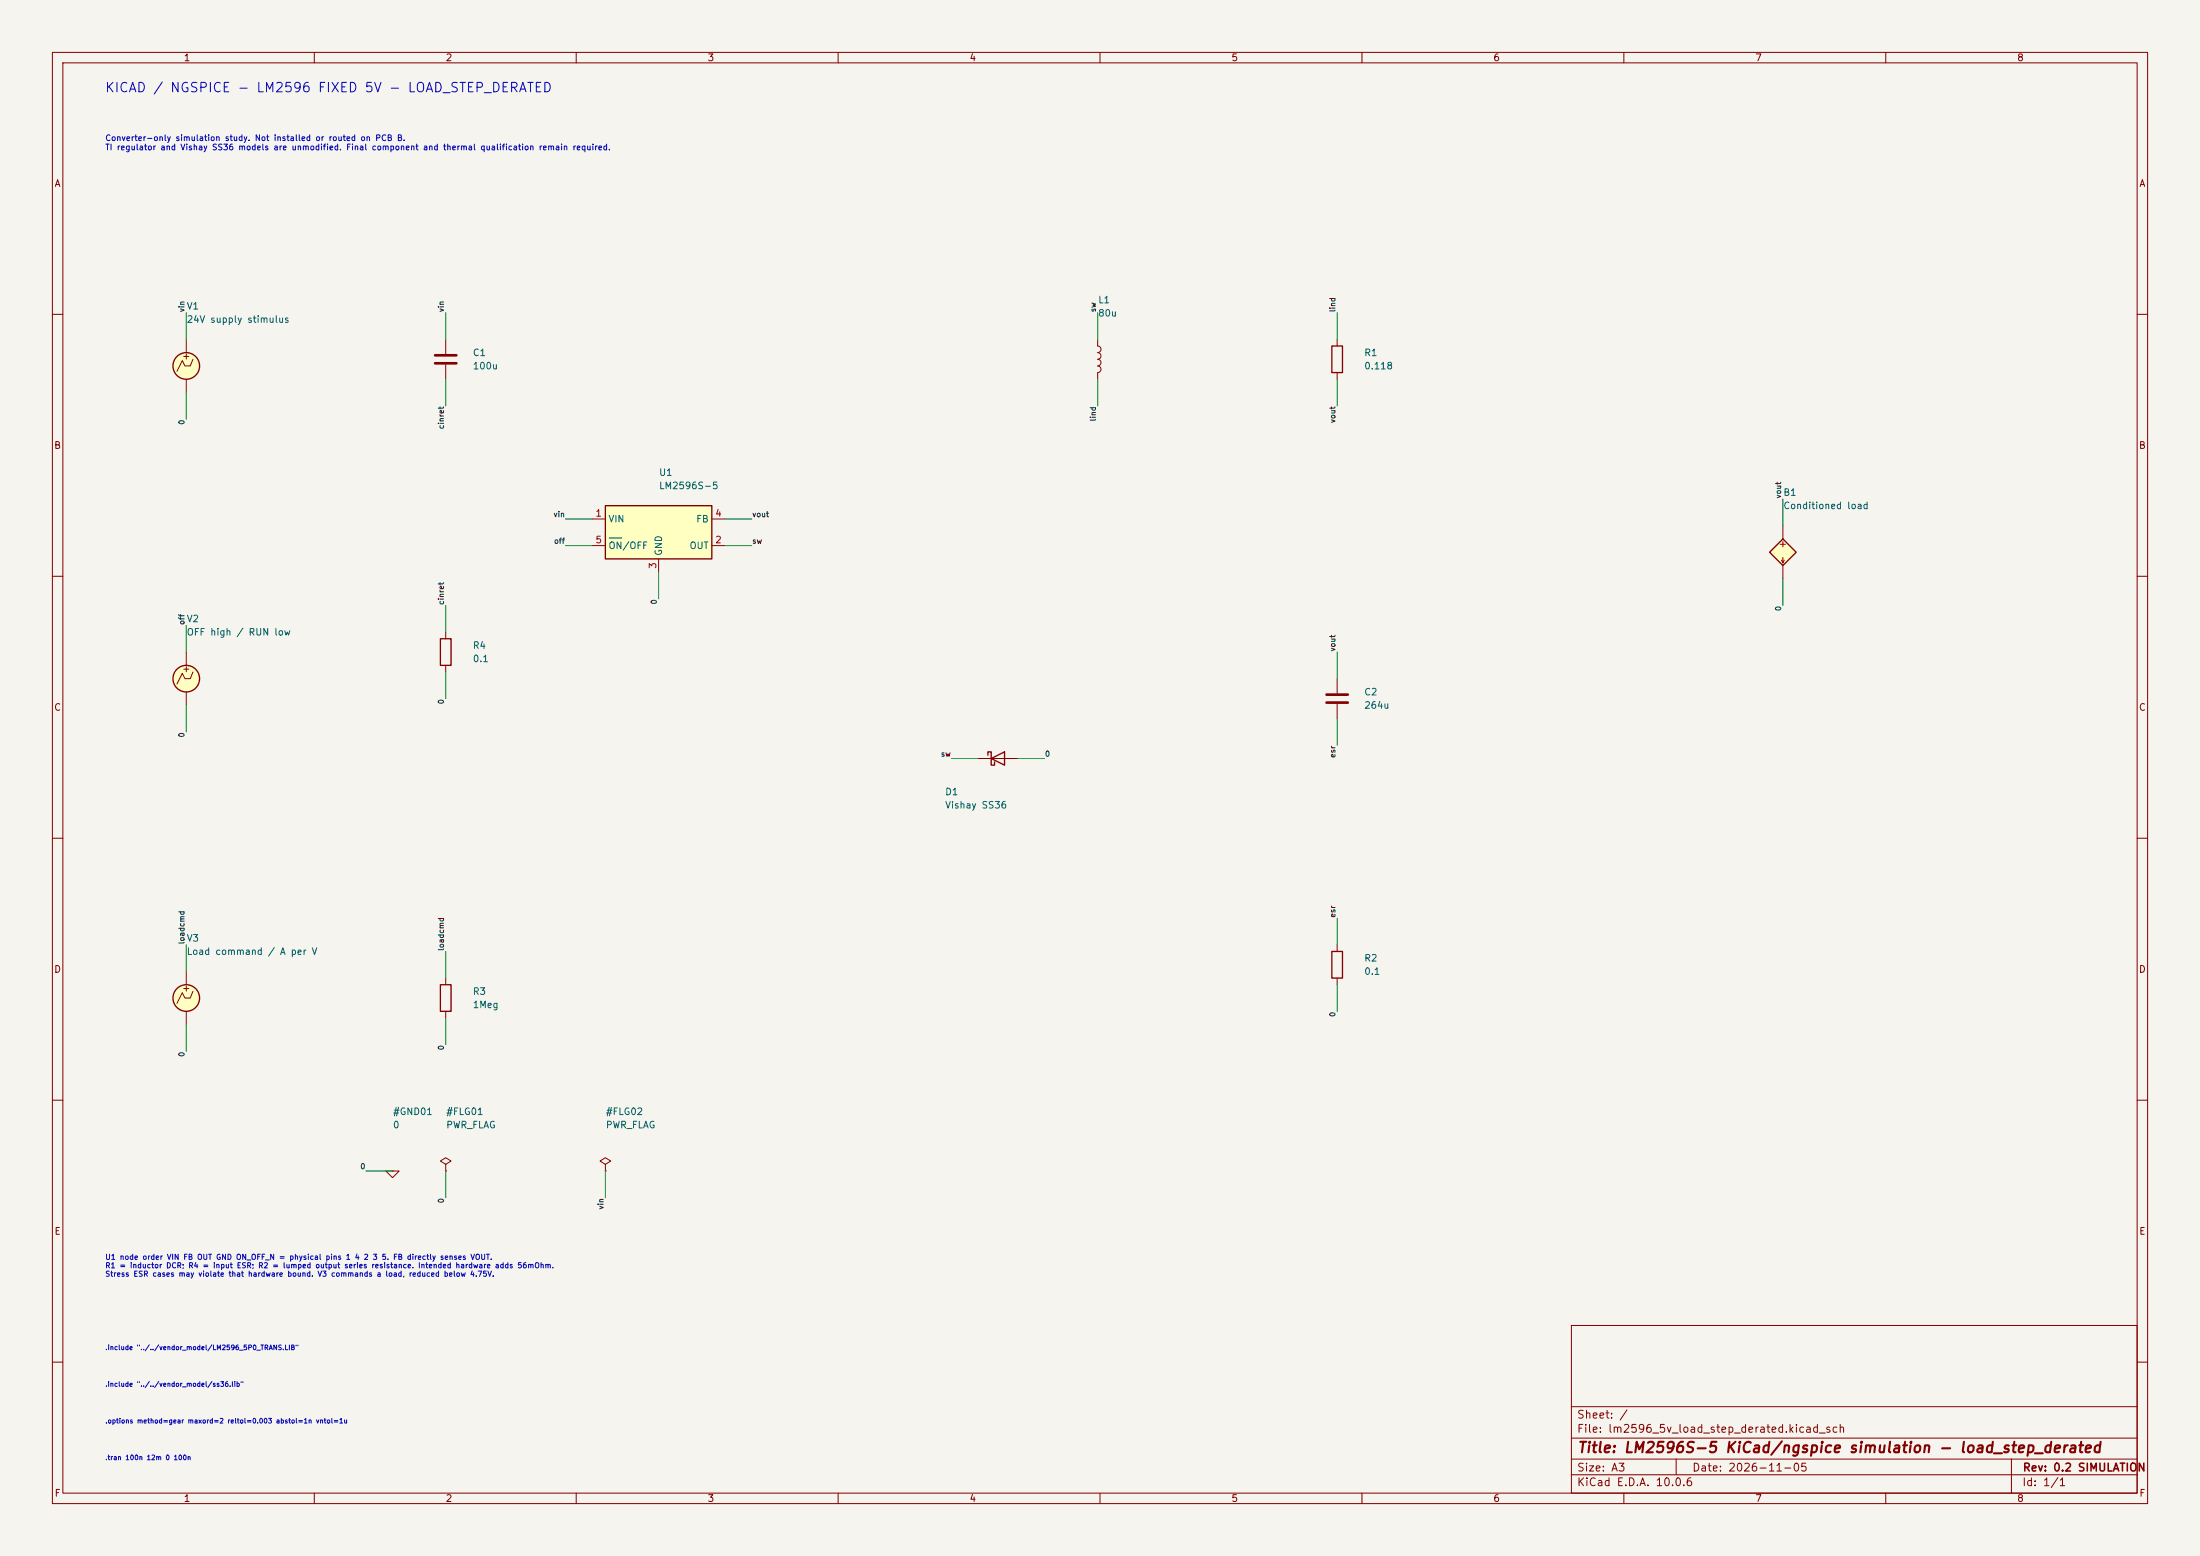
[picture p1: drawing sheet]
(kicad_sch (version 20250114) (generator "eeschema") (paper "A3") (title_block (title "LM2596S-5 KiCad/ngspice simulation - load_step_derated") (date "2026-11-05") (rev "0.2 SIMULATION"))
(lib_symbols
(symbol "Regulator_Switching:LM2596S-5" (exclude_from_sim no) (in_bom yes) (on_board yes) (in_pos_files yes) (duplicate_pin_numbers_are_jumpers no) (symbol "LM2596S-5_0_1" (rectangle (start -10.16 5.08) (end 10.16 -5.08) (stroke (width 0.254) (type default)) (fill (type background)))) (symbol "LM2596S-5_1_1" (pin power_in line (at -12.7 2.54 0) (length 2.54) (name "VIN" (effects (font (size 1.27 1.27)))) (number "1" (effects (font (size 1.27 1.27))))) (pin output line (at 12.7 -2.54 180) (length 2.54) (name "OUT" (effects (font (size 1.27 1.27)))) (number "2" (effects (font (size 1.27 1.27))))) (pin power_in line (at 0 -7.62 90) (length 2.54) (name "GND" (effects (font (size 1.27 1.27)))) (number "3" (effects (font (size 1.27 1.27))))) (pin input line (at 12.7 2.54 180) (length 2.54) (name "FB" (effects (font (size 1.27 1.27)))) (number "4" (effects (font (size 1.27 1.27))))) (pin input line (at -12.7 -2.54 0) (length 2.54) (name "~{ON}/OFF" (effects (font (size 1.27 1.27)))) (number "5" (effects (font (size 1.27 1.27)))))) (embedded_fonts no) (property "Reference" "U" (at -10.16 6.35 0) (show_name no) (do_not_autoplace no) (effects (font (size 1.27 1.27)) (justify left))) (property "Value" "LM2596S-5" (at 0 6.35 0) (show_name no) (do_not_autoplace no) (effects (font (size 1.27 1.27)) (justify left))) (property "Footprint" "Package_TO_SOT_SMD:TO-263-5_TabPin3" (at 1.27 -6.35 0) (show_name no) (do_not_autoplace no) (hide yes) (effects (font (size 1.27 1.27) (italic yes)) (justify left))) (property "Datasheet" "http://www.ti.com/lit/ds/symlink/lm2596.pdf" (at 0 0 0) (show_name no) (do_not_autoplace no) (hide yes) (effects (font (size 1.27 1.27)))) (property "Description" "5V 3A Step-Down Voltage Regulator, TO-263" (at 0 0 0) (show_name no) (do_not_autoplace no) (hide yes) (effects (font (size 1.27 1.27)))) (property "ki_keywords" "Step-Down Voltage Regulator 5V 3A" (at 0 0 0) (show_name no) (do_not_autoplace no) (hide yes) (effects (font (size 1.27 1.27)))) (property "ki_fp_filters" "TO?263*" (at 0 0 0) (show_name no) (do_not_autoplace no) (hide yes) (effects (font (size 1.27 1.27)))))
(symbol "Simulation_SPICE:VPWL" (pin_numbers (hide yes)) (pin_names (offset 0.0254)) (exclude_from_sim no) (in_bom yes) (on_board yes) (in_pos_files yes) (duplicate_pin_numbers_are_jumpers no) (property "Reference" "V" (at 2.54 2.54 0) (show_name no) (do_not_autoplace no) (effects (font (size 1.27 1.27)) (justify left))) (property "Value" "VPWL" (at 2.54 0 0) (show_name no) (do_not_autoplace no) (effects (font (size 1.27 1.27)) (justify left))) (property "Footprint" "" (at 0 0 0) (show_name no) (do_not_autoplace no) (hide yes) (effects (font (size 1.27 1.27)))) (property "Datasheet" "https://ngspice.sourceforge.io/docs/ngspice-html-manual/manual.xhtml#sec_Independent_Sources_for" (at 0 0 0) (show_name no) (do_not_autoplace no) (hide yes) (effects (font (size 1.27 1.27)))) (property "Description" "Voltage source, piece-wise linear" (at 0 0 0) (show_name no) (do_not_autoplace no) (hide yes) (effects (font (size 1.27 1.27)))) (property "Sim.Pins" "1=+ 2=-" (at 0 0 0) (show_name no) (do_not_autoplace no) (hide yes) (effects (font (size 1.27 1.27)))) (property "Sim.Device" "V" (at 0 0 0) (show_name no) (do_not_autoplace no) (hide yes) (effects (font (size 1.27 1.27)) (justify left))) (property "Sim.Params" "pwl=\"0 -1 50n -1 51n 0 97n 1 171n -1 200n -1\"" (at 2.54 -2.54 0) (show_name no) (do_not_autoplace no) (effects (font (size 1.27 1.27)) (justify left))) (property "Sim.Type" "PWL" (at 0 0 0) (show_name no) (do_not_autoplace no) (hide yes) (effects (font (size 1.27 1.27)))) (property "ki_keywords" "simulation" (at 0 0 0) (show_name no) (do_not_autoplace no) (hide yes) (effects (font (size 1.27 1.27)))) (symbol "VPWL_0_0" (polyline (pts (xy -1.778 -1.016) (xy -0.762 1.016) (xy -0.254 0) (xy 0.762 0) (xy 1.27 1.27)) (stroke (width 0) (type default)) (fill (type none))) (text "+" (at 0 1.905 0) (effects (font (size 1.27 1.27))))) (symbol "VPWL_0_1" (circle (center 0 0) (radius 2.54) (stroke (width 0.254) (type default)) (fill (type background)))) (symbol "VPWL_1_1" (pin passive line (at 0 5.08 270) (length 2.54) (name "" (effects (font (size 1.27 1.27)))) (number "1" (effects (font (size 1.27 1.27))))) (pin passive line (at 0 -5.08 90) (length 2.54) (name "" (effects (font (size 1.27 1.27)))) (number "2" (effects (font (size 1.27 1.27)))))) (embedded_fonts no))
(symbol "Simulation_SPICE:0" (power global) (pin_numbers (hide yes)) (pin_names (offset 0) (hide yes)) (exclude_from_sim no) (in_bom yes) (on_board yes) (in_pos_files yes) (duplicate_pin_numbers_are_jumpers no) (property "Reference" "#GND" (at 0 -5.08 0) (show_name no) (do_not_autoplace no) (hide yes) (effects (font (size 1.27 1.27)))) (property "Value" "0" (at 0 -2.54 0) (show_name no) (do_not_autoplace no) (effects (font (size 1.27 1.27)))) (property "Footprint" "" (at 0 0 0) (show_name no) (do_not_autoplace no) (hide yes) (effects (font (size 1.27 1.27)))) (property "Datasheet" "https://ngspice.sourceforge.io/docs/ngspice-html-manual/manual.xhtml#subsec_Circuit_elements__device" (at 0 -10.16 0) (show_name no) (do_not_autoplace no) (hide yes) (effects (font (size 1.27 1.27)))) (property "Description" "0V reference potential for simulation" (at 0 -7.62 0) (show_name no) (do_not_autoplace no) (hide yes) (effects (font (size 1.27 1.27)))) (property "ki_keywords" "simulation" (at 0 0 0) (show_name no) (do_not_autoplace no) (hide yes) (effects (font (size 1.27 1.27)))) (symbol "0_0_1" (polyline (pts (xy -1.27 0) (xy 0 -1.27) (xy 1.27 0) (xy -1.27 0)) (stroke (width 0) (type default)) (fill (type none)))) (symbol "0_1_1" (pin power_in line (at 0 0 0) (length 0) (name "" (effects (font (size 1.016 1.016)))) (number "1" (effects (font (size 1.016 1.016)))))) (embedded_fonts no))
(symbol "power:PWR_FLAG" (power global) (pin_numbers (hide yes)) (pin_names (offset 0) (hide yes)) (exclude_from_sim no) (in_bom yes) (on_board yes) (in_pos_files yes) (duplicate_pin_numbers_are_jumpers no) (property "Reference" "#FLG" (at 0 1.905 0) (show_name no) (do_not_autoplace no) (hide yes) (effects (font (size 1.27 1.27)))) (property "Value" "PWR_FLAG" (at 0 3.81 0) (show_name no) (do_not_autoplace no) (effects (font (size 1.27 1.27)))) (property "Footprint" "" (at 0 0 0) (show_name no) (do_not_autoplace no) (hide yes) (effects (font (size 1.27 1.27)))) (property "Datasheet" "" (at 0 0 0) (show_name no) (do_not_autoplace no) (hide yes) (effects (font (size 1.27 1.27)))) (property "Description" "Special symbol for telling ERC where power comes from" (at 0 0 0) (show_name no) (do_not_autoplace no) (hide yes) (effects (font (size 1.27 1.27)))) (property "ki_keywords" "flag power" (at 0 0 0) (show_name no) (do_not_autoplace no) (hide yes) (effects (font (size 1.27 1.27)))) (symbol "PWR_FLAG_0_0" (pin power_out line (at 0 0 90) (length 0) (name "" (effects (font (size 1.27 1.27)))) (number "1" (effects (font (size 1.27 1.27)))))) (symbol "PWR_FLAG_0_1" (polyline (pts (xy 0 0) (xy 0 1.27) (xy -1.016 1.905) (xy 0 2.54) (xy 1.016 1.905) (xy 0 1.27)) (stroke (width 0) (type default)) (fill (type none)))) (embedded_fonts no))
(symbol "Device:C" (pin_numbers (hide yes)) (pin_names (offset 0.254)) (exclude_from_sim no) (in_bom yes) (on_board yes) (in_pos_files yes) (duplicate_pin_numbers_are_jumpers no) (property "Reference" "C" (at 0.635 2.54 0) (show_name no) (do_not_autoplace no) (effects (font (size 1.27 1.27)) (justify left))) (property "Value" "C" (at 0.635 -2.54 0) (show_name no) (do_not_autoplace no) (effects (font (size 1.27 1.27)) (justify left))) (property "Footprint" "" (at 0.9652 -3.81 0) (show_name no) (do_not_autoplace no) (hide yes) (effects (font (size 1.27 1.27)))) (property "Datasheet" "" (at 0 0 0) (show_name no) (do_not_autoplace no) (hide yes) (effects (font (size 1.27 1.27)))) (property "Description" "Unpolarized capacitor" (at 0 0 0) (show_name no) (do_not_autoplace no) (hide yes) (effects (font (size 1.27 1.27)))) (property "ki_keywords" "cap capacitor" (at 0 0 0) (show_name no) (do_not_autoplace no) (hide yes) (effects (font (size 1.27 1.27)))) (property "ki_fp_filters" "C_*" (at 0 0 0) (show_name no) (do_not_autoplace no) (hide yes) (effects (font (size 1.27 1.27)))) (symbol "C_0_1" (polyline (pts (xy -2.032 0.762) (xy 2.032 0.762)) (stroke (width 0.508) (type default)) (fill (type none))) (polyline (pts (xy -2.032 -0.762) (xy 2.032 -0.762)) (stroke (width 0.508) (type default)) (fill (type none)))) (symbol "C_1_1" (pin passive line (at 0 3.81 270) (length 2.794) (name "" (effects (font (size 1.27 1.27)))) (number "1" (effects (font (size 1.27 1.27))))) (pin passive line (at 0 -3.81 90) (length 2.794) (name "" (effects (font (size 1.27 1.27)))) (number "2" (effects (font (size 1.27 1.27)))))) (embedded_fonts no))
(symbol "Device:R" (pin_numbers (hide yes)) (pin_names (offset 0)) (exclude_from_sim no) (in_bom yes) (on_board yes) (in_pos_files yes) (duplicate_pin_numbers_are_jumpers no) (property "Reference" "R" (at 2.032 0 90) (show_name no) (do_not_autoplace no) (effects (font (size 1.27 1.27)))) (property "Value" "R" (at 0 0 90) (show_name no) (do_not_autoplace no) (effects (font (size 1.27 1.27)))) (property "Footprint" "" (at -1.778 0 90) (show_name no) (do_not_autoplace no) (hide yes) (effects (font (size 1.27 1.27)))) (property "Datasheet" "" (at 0 0 0) (show_name no) (do_not_autoplace no) (hide yes) (effects (font (size 1.27 1.27)))) (property "Description" "Resistor" (at 0 0 0) (show_name no) (do_not_autoplace no) (hide yes) (effects (font (size 1.27 1.27)))) (property "ki_keywords" "R res resistor" (at 0 0 0) (show_name no) (do_not_autoplace no) (hide yes) (effects (font (size 1.27 1.27)))) (property "ki_fp_filters" "R_*" (at 0 0 0) (show_name no) (do_not_autoplace no) (hide yes) (effects (font (size 1.27 1.27)))) (symbol "R_0_1" (rectangle (start -1.016 -2.54) (end 1.016 2.54) (stroke (width 0.254) (type default)) (fill (type none)))) (symbol "R_1_1" (pin passive line (at 0 3.81 270) (length 1.27) (name "" (effects (font (size 1.27 1.27)))) (number "1" (effects (font (size 1.27 1.27))))) (pin passive line (at 0 -3.81 90) (length 1.27) (name "" (effects (font (size 1.27 1.27)))) (number "2" (effects (font (size 1.27 1.27)))))) (embedded_fonts no))
(symbol "Device:L" (pin_numbers (hide yes)) (pin_names (offset 1.016) (hide yes)) (exclude_from_sim no) (in_bom yes) (on_board yes) (in_pos_files yes) (duplicate_pin_numbers_are_jumpers no) (property "Reference" "L" (at -1.27 0 90) (show_name no) (do_not_autoplace no) (effects (font (size 1.27 1.27)))) (property "Value" "L" (at 1.905 0 90) (show_name no) (do_not_autoplace no) (effects (font (size 1.27 1.27)))) (property "Footprint" "" (at 0 0 0) (show_name no) (do_not_autoplace no) (hide yes) (effects (font (size 1.27 1.27)))) (property "Datasheet" "" (at 0 0 0) (show_name no) (do_not_autoplace no) (hide yes) (effects (font (size 1.27 1.27)))) (property "Description" "Inductor" (at 0 0 0) (show_name no) (do_not_autoplace no) (hide yes) (effects (font (size 1.27 1.27)))) (property "ki_keywords" "inductor choke coil reactor magnetic" (at 0 0 0) (show_name no) (do_not_autoplace no) (hide yes) (effects (font (size 1.27 1.27)))) (property "ki_fp_filters" "Choke_* *Coil* Inductor_* L_*" (at 0 0 0) (show_name no) (do_not_autoplace no) (hide yes) (effects (font (size 1.27 1.27)))) (symbol "L_0_1" (arc (start 0 2.54) (mid 0.6323 1.905) (end 0 1.27) (stroke (width 0) (type default)) (fill (type none))) (arc (start 0 1.27) (mid 0.6323 0.635) (end 0 0) (stroke (width 0) (type default)) (fill (type none))) (arc (start 0 0) (mid 0.6323 -0.635) (end 0 -1.27) (stroke (width 0) (type default)) (fill (type none))) (arc (start 0 -1.27) (mid 0.6323 -1.905) (end 0 -2.54) (stroke (width 0) (type default)) (fill (type none)))) (symbol "L_1_1" (pin passive line (at 0 3.81 270) (length 1.27) (name "1" (effects (font (size 1.27 1.27)))) (number "1" (effects (font (size 1.27 1.27))))) (pin passive line (at 0 -3.81 90) (length 1.27) (name "2" (effects (font (size 1.27 1.27)))) (number "2" (effects (font (size 1.27 1.27)))))) (embedded_fonts no))
(symbol "Device:D_Schottky" (pin_numbers (hide yes)) (pin_names (offset 1.016) (hide yes)) (exclude_from_sim no) (in_bom yes) (on_board yes) (in_pos_files yes) (duplicate_pin_numbers_are_jumpers no) (property "Reference" "D" (at 0 2.54 0) (show_name no) (do_not_autoplace no) (effects (font (size 1.27 1.27)))) (property "Value" "D_Schottky" (at 0 -2.54 0) (show_name no) (do_not_autoplace no) (effects (font (size 1.27 1.27)))) (property "Footprint" "" (at 0 0 0) (show_name no) (do_not_autoplace no) (hide yes) (effects (font (size 1.27 1.27)))) (property "Datasheet" "" (at 0 0 0) (show_name no) (do_not_autoplace no) (hide yes) (effects (font (size 1.27 1.27)))) (property "Description" "Schottky diode" (at 0 0 0) (show_name no) (do_not_autoplace no) (hide yes) (effects (font (size 1.27 1.27)))) (property "ki_keywords" "diode Schottky" (at 0 0 0) (show_name no) (do_not_autoplace no) (hide yes) (effects (font (size 1.27 1.27)))) (property "ki_fp_filters" "TO-???* *_Diode_* *SingleDiode* D_*" (at 0 0 0) (show_name no) (do_not_autoplace no) (hide yes) (effects (font (size 1.27 1.27)))) (symbol "D_Schottky_0_1" (polyline (pts (xy -1.905 0.635) (xy -1.905 1.27) (xy -1.27 1.27) (xy -1.27 -1.27) (xy -0.635 -1.27) (xy -0.635 -0.635)) (stroke (width 0.254) (type default)) (fill (type none))) (polyline (pts (xy 1.27 1.27) (xy 1.27 -1.27) (xy -1.27 0) (xy 1.27 1.27)) (stroke (width 0.254) (type default)) (fill (type none))) (polyline (pts (xy 1.27 0) (xy -1.27 0)) (stroke (width 0) (type default)) (fill (type none)))) (symbol "D_Schottky_1_1" (pin passive line (at -3.81 0 0) (length 2.54) (name "K" (effects (font (size 1.27 1.27)))) (number "1" (effects (font (size 1.27 1.27))))) (pin passive line (at 3.81 0 180) (length 2.54) (name "A" (effects (font (size 1.27 1.27)))) (number "2" (effects (font (size 1.27 1.27)))))) (embedded_fonts no))
(symbol "Simulation_SPICE:BSOURCE" (pin_numbers (hide yes)) (pin_names (offset 1.016) (hide yes)) (exclude_from_sim no) (in_bom yes) (on_board yes) (in_pos_files yes) (duplicate_pin_numbers_are_jumpers no) (property "Reference" "B" (at 2.54 2.54 0) (show_name no) (do_not_autoplace no) (effects (font (size 1.27 1.27)) (justify left))) (property "Value" "BSOURCE" (at 2.54 0 0) (show_name no) (do_not_autoplace no) (effects (font (size 1.27 1.27)) (justify left))) (property "Footprint" "" (at 0 0 0) (show_name no) (do_not_autoplace no) (hide yes) (effects (font (size 1.27 1.27)))) (property "Datasheet" "https://ngspice.sourceforge.io/docs/ngspice-html-manual/manual.xhtml#sec_Non_linear_Dependent_Sources" (at 0 -16.51 0) (show_name no) (do_not_autoplace no) (hide yes) (effects (font (size 1.27 1.27)))) (property "Description" "Arbitrary behavioral voltage or current source for simulation only" (at 0 0 0) (show_name no) (do_not_autoplace no) (hide yes) (effects (font (size 1.27 1.27)))) (property "Sim.Device" "SPICE" (at 0 0 0) (show_name no) (do_not_autoplace no) (hide yes) (effects (font (size 1.27 1.27)))) (property "Sim.Params" "type=\"B\" model=\"v=1\"" (at 2.54 -2.54 0) (show_name no) (do_not_autoplace no) (effects (font (size 1.27 1.27)) (justify left))) (property "ki_keywords" "simulation dependent" (at 0 0 0) (show_name no) (do_not_autoplace no) (hide yes) (effects (font (size 1.27 1.27)))) (symbol "BSOURCE_0_1" (polyline (pts (xy 0 2.54) (xy -2.54 0) (xy 0 -2.54) (xy 2.54 0) (xy 0 2.54)) (stroke (width 0.254) (type default)) (fill (type background))) (polyline (pts (xy 0 -1.016) (xy 0 -2.032)) (stroke (width 0) (type default)) (fill (type none))) (polyline (pts (xy 0.254 -1.524) (xy 0 -2.032) (xy -0.254 -1.524)) (stroke (width 0) (type default)) (fill (type none)))) (symbol "BSOURCE_1_1" (polyline (pts (xy -0.508 1.524) (xy 0.508 1.524)) (stroke (width 0) (type default)) (fill (type none))) (polyline (pts (xy 0 1.016) (xy 0 2.032)) (stroke (width 0) (type default)) (fill (type none))) (pin passive line (at 0 5.08 270) (length 2.54) (name "N+" (effects (font (size 1.27 1.27)))) (number "1" (effects (font (size 1.27 1.27))))) (pin passive line (at 0 -5.08 90) (length 2.54) (name "N-" (effects (font (size 1.27 1.27)))) (number "2" (effects (font (size 1.27 1.27)))))) (embedded_fonts no)))
(text "KICAD / NGSPICE - LM2596 FIXED 5V - LOAD_STEP_DERATED" (at 20 18 0) (effects (font (size 1.8 1.8)) (justify left bottom)))
(text "Converter-only simulation study. Not installed or routed on PCB B.\nTI regulator and Vishay SS36 models are unmodified. Final component and thermal qualification remain required." (at 20 29 0) (effects (font (size 1.1 1.1)) (justify left bottom)))
(wire (pts (xy 113.03 99.06) (xy 107.95 99.06)) (stroke (width 0) (type default)))
(label "vin" (at 107.95 99.06 0) (effects (font (size 1.016 1.016)) (justify right bottom)))
(wire (pts (xy 138.43 104.14) (xy 143.51 104.14)) (stroke (width 0) (type default)))
(label "sw" (at 143.51 104.14 0) (effects (font (size 1.016 1.016)) (justify left bottom)))
(wire (pts (xy 125.73 109.22) (xy 125.73 114.3)) (stroke (width 0) (type default)))
(label "0" (at 125.73 114.3 90) (effects (font (size 1.016 1.016)) (justify right bottom)))
(wire (pts (xy 138.43 99.06) (xy 143.51 99.06)) (stroke (width 0) (type default)))
(label "vout" (at 143.51 99.06 0) (effects (font (size 1.016 1.016)) (justify left bottom)))
(wire (pts (xy 113.03 104.14) (xy 107.95 104.14)) (stroke (width 0) (type default)))
(label "off" (at 107.95 104.14 0) (effects (font (size 1.016 1.016)) (justify right bottom)))
(symbol (lib_id "Regulator_Switching:LM2596S-5") (at 125.73 101.6 0) (unit 1) (in_bom yes) (on_board yes) (dnp no) (property "Reference" "U1" (at 125.73 90.17 0) (effects (font (size 1.27 1.27)) (justify left))) (property "Value" "LM2596S-5" (at 125.73 92.71000000000001 0) (effects (font (size 1.27 1.27)) (justify left))) (property "Footprint" "" (at 125.73 101.6 0) (effects (font (size 1.27 1.27)) hide)) (property "Datasheet" "http://www.ti.com/lit/ds/symlink/lm2596.pdf" (at 125.73 101.6 0) (effects (font (size 1.27 1.27)) hide)) (property "Design_Status" "provisional" (at 125.73 101.6 0) (effects (font (size 1.27 1.27)) hide)) (pin "1") (pin "2") (pin "3") (pin "4") (pin "5") (property "Sim.Device" "SPICE" (at 0 0 0) (effects (font (size 1.27 1.27)) (hide yes))) (property "Sim.Pins" "1=1 2=3 3=4 4=2 5=5" (at 0 0 0) (effects (font (size 1.27 1.27)) (hide yes))) (property "Sim.Params" "type=\"X\" model=\"LM2596_5P0_TRANS\"" (at 0 0 0) (effects (font (size 1.27 1.27)) (hide yes))))
(wire (pts (xy 35.56 64.77) (xy 35.56 59.69)) (stroke (width 0) (type default)))
(label "vin" (at 35.56 59.69 90) (effects (font (size 1.016 1.016)) (justify left bottom)))
(wire (pts (xy 35.56 74.93) (xy 35.56 80.01)) (stroke (width 0) (type default)))
(label "0" (at 35.56 80.01 90) (effects (font (size 1.016 1.016)) (justify right bottom)))
(symbol (lib_id "Simulation_SPICE:VPWL") (at 35.56 69.85 0) (unit 1) (in_bom yes) (on_board yes) (dnp no) (property "Reference" "V1" (at 35.56 58.419999999999995 0) (effects (font (size 1.27 1.27)) (justify left))) (property "Value" "24V supply stimulus" (at 35.56 60.959999999999994 0) (effects (font (size 1.27 1.27)) (justify left))) (property "Footprint" "" (at 35.56 69.85 0) (effects (font (size 1.27 1.27)) hide)) (property "Datasheet" "https://ngspice.sourceforge.io/docs/ngspice-html-manual/manual.xhtml#sec_Independent_Sources_for" (at 35.56 69.85 0) (effects (font (size 1.27 1.27)) hide)) (property "Design_Status" "provisional" (at 35.56 69.85 0) (effects (font (size 1.27 1.27)) hide)) (pin "1") (pin "2") (property "Sim.Device" "V" (at 0 0 0) (effects (font (size 1.27 1.27)) (hide yes))) (property "Sim.Type" "PWL" (at 0 0 0) (effects (font (size 1.27 1.27)) (hide yes))) (property "Sim.Params" "pwl=\"0 0 100u 24\"" (at 0 0 0) (effects (font (size 1.27 1.27)) (hide yes))) (property "Sim.Pins" "1=+ 2=-" (at 0 0 0) (effects (font (size 1.27 1.27)) (hide yes))))
(wire (pts (xy 35.56 124.46) (xy 35.56 119.38)) (stroke (width 0) (type default)))
(label "off" (at 35.56 119.38 90) (effects (font (size 1.016 1.016)) (justify left bottom)))
(wire (pts (xy 35.56 134.62) (xy 35.56 139.7)) (stroke (width 0) (type default)))
(label "0" (at 35.56 139.7 90) (effects (font (size 1.016 1.016)) (justify right bottom)))
(symbol (lib_id "Simulation_SPICE:VPWL") (at 35.56 129.54 0) (unit 1) (in_bom yes) (on_board yes) (dnp no) (property "Reference" "V2" (at 35.56 118.11 0) (effects (font (size 1.27 1.27)) (justify left))) (property "Value" "OFF high / RUN low" (at 35.56 120.65 0) (effects (font (size 1.27 1.27)) (justify left))) (property "Footprint" "" (at 35.56 129.54 0) (effects (font (size 1.27 1.27)) hide)) (property "Datasheet" "https://ngspice.sourceforge.io/docs/ngspice-html-manual/manual.xhtml#sec_Independent_Sources_for" (at 35.56 129.54 0) (effects (font (size 1.27 1.27)) hide)) (property "Design_Status" "provisional" (at 35.56 129.54 0) (effects (font (size 1.27 1.27)) hide)) (pin "1") (pin "2") (property "Sim.Device" "V" (at 0 0 0) (effects (font (size 1.27 1.27)) (hide yes))) (property "Sim.Type" "PWL" (at 0 0 0) (effects (font (size 1.27 1.27)) (hide yes))) (property "Sim.Params" "pwl=\"0 0\"" (at 0 0 0) (effects (font (size 1.27 1.27)) (hide yes))) (property "Sim.Pins" "1=+ 2=-" (at 0 0 0) (effects (font (size 1.27 1.27)) (hide yes))))
(wire (pts (xy 35.56 185.42) (xy 35.56 180.34)) (stroke (width 0) (type default)))
(label "loadcmd" (at 35.56 180.34 90) (effects (font (size 1.016 1.016)) (justify left bottom)))
(wire (pts (xy 35.56 195.58) (xy 35.56 200.66)) (stroke (width 0) (type default)))
(label "0" (at 35.56 200.66 90) (effects (font (size 1.016 1.016)) (justify right bottom)))
(symbol (lib_id "Simulation_SPICE:VPWL") (at 35.56 190.5 0) (unit 1) (in_bom yes) (on_board yes) (dnp no) (property "Reference" "V3" (at 35.56 179.07 0) (effects (font (size 1.27 1.27)) (justify left))) (property "Value" "Load command / A per V" (at 35.56 181.60999999999999 0) (effects (font (size 1.27 1.27)) (justify left))) (property "Footprint" "" (at 35.56 190.5 0) (effects (font (size 1.27 1.27)) hide)) (property "Datasheet" "https://ngspice.sourceforge.io/docs/ngspice-html-manual/manual.xhtml#sec_Independent_Sources_for" (at 35.56 190.5 0) (effects (font (size 1.27 1.27)) hide)) (property "Design_Status" "provisional" (at 35.56 190.5 0) (effects (font (size 1.27 1.27)) hide)) (pin "1") (pin "2") (property "Sim.Device" "V" (at 0 0 0) (effects (font (size 1.27 1.27)) (hide yes))) (property "Sim.Type" "PWL" (at 0 0 0) (effects (font (size 1.27 1.27)) (hide yes))) (property "Sim.Params" "pwl=\"0 0.1 5m 0.1 5.01m 0.8 9m 0.8 9.01m 0.1\"" (at 0 0 0) (effects (font (size 1.27 1.27)) (hide yes))) (property "Sim.Pins" "1=+ 2=-" (at 0 0 0) (effects (font (size 1.27 1.27)) (hide yes))))
(wire (pts (xy 74.93 223.52) (xy 69.85 223.52)) (stroke (width 0) (type default)))
(label "0" (at 69.85 223.52 0) (effects (font (size 1.016 1.016)) (justify right bottom)))
(symbol (lib_id "Simulation_SPICE:0") (at 74.93 223.52 0) (unit 1) (in_bom yes) (on_board yes) (dnp no) (property "Reference" "#GND01" (at 74.93 212.17000000000002 0) (effects (font (size 1.27 1.27)) (justify left))) (property "Value" "0" (at 74.93 214.71 0) (effects (font (size 1.27 1.27)) (justify left))) (property "Footprint" "" (at 74.93 223.52 0) (effects (font (size 1.27 1.27)) hide)) (property "Datasheet" "https://ngspice.sourceforge.io/docs/ngspice-html-manual/manual.xhtml#subsec_Circuit_elements__device" (at 74.93 223.52 0) (effects (font (size 1.27 1.27)) hide)) (property "Design_Status" "provisional" (at 74.93 223.52 0) (effects (font (size 1.27 1.27)) hide)) (pin "1"))
(wire (pts (xy 85.09 223.52) (xy 85.09 228.6)) (stroke (width 0) (type default)))
(label "0" (at 85.09 228.6 90) (effects (font (size 1.016 1.016)) (justify right bottom)))
(symbol (lib_id "power:PWR_FLAG") (at 85.09 223.52 0) (unit 1) (in_bom yes) (on_board yes) (dnp no) (property "Reference" "#FLG01" (at 85.09 212.17000000000002 0) (effects (font (size 1.27 1.27)) (justify left))) (property "Value" "PWR_FLAG" (at 85.09 214.71 0) (effects (font (size 1.27 1.27)) (justify left))) (property "Footprint" "" (at 85.09 223.52 0) (effects (font (size 1.27 1.27)) hide)) (property "Datasheet" "" (at 85.09 223.52 0) (effects (font (size 1.27 1.27)) hide)) (property "Design_Status" "ERC supply declaration" (at 85.09 223.52 0) (effects (font (size 1.27 1.27)) hide)) (pin "1"))
(wire (pts (xy 115.57 223.52) (xy 115.57 228.6)) (stroke (width 0) (type default)))
(label "vin" (at 115.57 228.6 90) (effects (font (size 1.016 1.016)) (justify right bottom)))
(symbol (lib_id "power:PWR_FLAG") (at 115.57 223.52 0) (unit 1) (in_bom yes) (on_board yes) (dnp no) (property "Reference" "#FLG02" (at 115.57 212.17000000000002 0) (effects (font (size 1.27 1.27)) (justify left))) (property "Value" "PWR_FLAG" (at 115.57 214.71 0) (effects (font (size 1.27 1.27)) (justify left))) (property "Footprint" "" (at 115.57 223.52 0) (effects (font (size 1.27 1.27)) hide)) (property "Datasheet" "" (at 115.57 223.52 0) (effects (font (size 1.27 1.27)) hide)) (property "Design_Status" "ERC supply declaration" (at 115.57 223.52 0) (effects (font (size 1.27 1.27)) hide)) (pin "1"))
(wire (pts (xy 85.09 64.77) (xy 85.09 59.69)) (stroke (width 0) (type default)))
(label "vin" (at 85.09 59.69 90) (effects (font (size 1.016 1.016)) (justify left bottom)))
(wire (pts (xy 85.09 72.39) (xy 85.09 77.47)) (stroke (width 0) (type default)))
(label "cinret" (at 85.09 77.47 90) (effects (font (size 1.016 1.016)) (justify right bottom)))
(symbol (lib_id "Device:C") (at 85.09 68.58 0) (unit 1) (in_bom yes) (on_board yes) (dnp no) (property "Reference" "C1" (at 90.17 67.31 0) (effects (font (size 1.27 1.27)) (justify left))) (property "Value" "100u" (at 90.17 69.85000000000001 0) (effects (font (size 1.27 1.27)) (justify left))) (property "Footprint" "" (at 85.09 68.58 0) (effects (font (size 1.27 1.27)) hide)) (property "Datasheet" "" (at 85.09 68.58 0) (effects (font (size 1.27 1.27)) hide)) (property "Design_Status" "provisional" (at 85.09 68.58 0) (effects (font (size 1.27 1.27)) hide)) (pin "1") (pin "2") (property "Sim.Device" "C" (at 0 0 0) (effects (font (size 1.27 1.27)) (hide yes))) (property "Sim.Type" "=" (at 0 0 0) (effects (font (size 1.27 1.27)) (hide yes))) (property "Sim.Params" "c=100u" (at 0 0 0) (effects (font (size 1.27 1.27)) (hide yes))) (property "Sim.Pins" "1=+ 2=-" (at 0 0 0) (effects (font (size 1.27 1.27)) (hide yes))))
(wire (pts (xy 85.09 120.65) (xy 85.09 115.57)) (stroke (width 0) (type default)))
(label "cinret" (at 85.09 115.57 90) (effects (font (size 1.016 1.016)) (justify left bottom)))
(wire (pts (xy 85.09 128.27) (xy 85.09 133.35)) (stroke (width 0) (type default)))
(label "0" (at 85.09 133.35 90) (effects (font (size 1.016 1.016)) (justify right bottom)))
(symbol (lib_id "Device:R") (at 85.09 124.46 0) (unit 1) (in_bom yes) (on_board yes) (dnp no) (property "Reference" "R4" (at 90.17 123.19 0) (effects (font (size 1.27 1.27)) (justify left))) (property "Value" "0.1" (at 90.17 125.73 0) (effects (font (size 1.27 1.27)) (justify left))) (property "Footprint" "" (at 85.09 124.46 0) (effects (font (size 1.27 1.27)) hide)) (property "Datasheet" "" (at 85.09 124.46 0) (effects (font (size 1.27 1.27)) hide)) (property "Design_Status" "provisional" (at 85.09 124.46 0) (effects (font (size 1.27 1.27)) hide)) (pin "1") (pin "2") (property "Sim.Device" "R" (at 0 0 0) (effects (font (size 1.27 1.27)) (hide yes))) (property "Sim.Type" "=" (at 0 0 0) (effects (font (size 1.27 1.27)) (hide yes))) (property "Sim.Params" "r=0.1" (at 0 0 0) (effects (font (size 1.27 1.27)) (hide yes))) (property "Sim.Pins" "1=+ 2=-" (at 0 0 0) (effects (font (size 1.27 1.27)) (hide yes))))
(wire (pts (xy 209.55 64.77) (xy 209.55 59.69)) (stroke (width 0) (type default)))
(label "sw" (at 209.55 59.69 90) (effects (font (size 1.016 1.016)) (justify left bottom)))
(wire (pts (xy 209.55 72.39) (xy 209.55 77.47)) (stroke (width 0) (type default)))
(label "lind" (at 209.55 77.47 90) (effects (font (size 1.016 1.016)) (justify right bottom)))
(symbol (lib_id "Device:L") (at 209.55 68.58 0) (unit 1) (in_bom yes) (on_board yes) (dnp no) (property "Reference" "L1" (at 209.55 57.23 0) (effects (font (size 1.27 1.27)) (justify left))) (property "Value" "80u" (at 209.55 59.769999999999996 0) (effects (font (size 1.27 1.27)) (justify left))) (property "Footprint" "" (at 209.55 68.58 0) (effects (font (size 1.27 1.27)) hide)) (property "Datasheet" "" (at 209.55 68.58 0) (effects (font (size 1.27 1.27)) hide)) (property "Design_Status" "provisional" (at 209.55 68.58 0) (effects (font (size 1.27 1.27)) hide)) (pin "1") (pin "2") (property "Sim.Device" "L" (at 0 0 0) (effects (font (size 1.27 1.27)) (hide yes))) (property "Sim.Type" "=" (at 0 0 0) (effects (font (size 1.27 1.27)) (hide yes))) (property "Sim.Params" "l=80u" (at 0 0 0) (effects (font (size 1.27 1.27)) (hide yes))) (property "Sim.Pins" "1=+ 2=-" (at 0 0 0) (effects (font (size 1.27 1.27)) (hide yes))))
(wire (pts (xy 255.27 64.77) (xy 255.27 59.69)) (stroke (width 0) (type default)))
(label "lind" (at 255.27 59.69 90) (effects (font (size 1.016 1.016)) (justify left bottom)))
(wire (pts (xy 255.27 72.39) (xy 255.27 77.47)) (stroke (width 0) (type default)))
(label "vout" (at 255.27 77.47 90) (effects (font (size 1.016 1.016)) (justify right bottom)))
(symbol (lib_id "Device:R") (at 255.27 68.58 0) (unit 1) (in_bom yes) (on_board yes) (dnp no) (property "Reference" "R1" (at 260.35 67.31 0) (effects (font (size 1.27 1.27)) (justify left))) (property "Value" "0.118" (at 260.35 69.85000000000001 0) (effects (font (size 1.27 1.27)) (justify left))) (property "Footprint" "" (at 255.27 68.58 0) (effects (font (size 1.27 1.27)) hide)) (property "Datasheet" "" (at 255.27 68.58 0) (effects (font (size 1.27 1.27)) hide)) (property "Design_Status" "provisional" (at 255.27 68.58 0) (effects (font (size 1.27 1.27)) hide)) (pin "1") (pin "2") (property "Sim.Device" "R" (at 0 0 0) (effects (font (size 1.27 1.27)) (hide yes))) (property "Sim.Type" "=" (at 0 0 0) (effects (font (size 1.27 1.27)) (hide yes))) (property "Sim.Params" "r=0.118" (at 0 0 0) (effects (font (size 1.27 1.27)) (hide yes))) (property "Sim.Pins" "1=+ 2=-" (at 0 0 0) (effects (font (size 1.27 1.27)) (hide yes))))
(wire (pts (xy 255.27 129.54) (xy 255.27 124.46)) (stroke (width 0) (type default)))
(label "vout" (at 255.27 124.46 90) (effects (font (size 1.016 1.016)) (justify left bottom)))
(wire (pts (xy 255.27 137.16) (xy 255.27 142.24)) (stroke (width 0) (type default)))
(label "esr" (at 255.27 142.24 90) (effects (font (size 1.016 1.016)) (justify right bottom)))
(symbol (lib_id "Device:C") (at 255.27 133.35 0) (unit 1) (in_bom yes) (on_board yes) (dnp no) (property "Reference" "C2" (at 260.35 132.07999999999998 0) (effects (font (size 1.27 1.27)) (justify left))) (property "Value" "264u" (at 260.35 134.61999999999998 0) (effects (font (size 1.27 1.27)) (justify left))) (property "Footprint" "" (at 255.27 133.35 0) (effects (font (size 1.27 1.27)) hide)) (property "Datasheet" "" (at 255.27 133.35 0) (effects (font (size 1.27 1.27)) hide)) (property "Design_Status" "provisional" (at 255.27 133.35 0) (effects (font (size 1.27 1.27)) hide)) (pin "1") (pin "2") (property "Sim.Device" "C" (at 0 0 0) (effects (font (size 1.27 1.27)) (hide yes))) (property "Sim.Type" "=" (at 0 0 0) (effects (font (size 1.27 1.27)) (hide yes))) (property "Sim.Params" "c=264u" (at 0 0 0) (effects (font (size 1.27 1.27)) (hide yes))) (property "Sim.Pins" "1=+ 2=-" (at 0 0 0) (effects (font (size 1.27 1.27)) (hide yes))))
(wire (pts (xy 255.27 180.34) (xy 255.27 175.26)) (stroke (width 0) (type default)))
(label "esr" (at 255.27 175.26 90) (effects (font (size 1.016 1.016)) (justify left bottom)))
(wire (pts (xy 255.27 187.96) (xy 255.27 193.04)) (stroke (width 0) (type default)))
(label "0" (at 255.27 193.04 90) (effects (font (size 1.016 1.016)) (justify right bottom)))
(symbol (lib_id "Device:R") (at 255.27 184.15 0) (unit 1) (in_bom yes) (on_board yes) (dnp no) (property "Reference" "R2" (at 260.35 182.88 0) (effects (font (size 1.27 1.27)) (justify left))) (property "Value" "0.1" (at 260.35 185.42 0) (effects (font (size 1.27 1.27)) (justify left))) (property "Footprint" "" (at 255.27 184.15 0) (effects (font (size 1.27 1.27)) hide)) (property "Datasheet" "" (at 255.27 184.15 0) (effects (font (size 1.27 1.27)) hide)) (property "Design_Status" "provisional" (at 255.27 184.15 0) (effects (font (size 1.27 1.27)) hide)) (pin "1") (pin "2") (property "Sim.Device" "R" (at 0 0 0) (effects (font (size 1.27 1.27)) (hide yes))) (property "Sim.Type" "=" (at 0 0 0) (effects (font (size 1.27 1.27)) (hide yes))) (property "Sim.Params" "r=0.1" (at 0 0 0) (effects (font (size 1.27 1.27)) (hide yes))) (property "Sim.Pins" "1=+ 2=-" (at 0 0 0) (effects (font (size 1.27 1.27)) (hide yes))))
(wire (pts (xy 85.09 186.69) (xy 85.09 181.61)) (stroke (width 0) (type default)))
(label "loadcmd" (at 85.09 181.61 90) (effects (font (size 1.016 1.016)) (justify left bottom)))
(wire (pts (xy 85.09 194.31) (xy 85.09 199.39)) (stroke (width 0) (type default)))
(label "0" (at 85.09 199.39 90) (effects (font (size 1.016 1.016)) (justify right bottom)))
(symbol (lib_id "Device:R") (at 85.09 190.5 0) (unit 1) (in_bom yes) (on_board yes) (dnp no) (property "Reference" "R3" (at 90.17 189.23 0) (effects (font (size 1.27 1.27)) (justify left))) (property "Value" "1Meg" (at 90.17 191.76999999999998 0) (effects (font (size 1.27 1.27)) (justify left))) (property "Footprint" "" (at 85.09 190.5 0) (effects (font (size 1.27 1.27)) hide)) (property "Datasheet" "" (at 85.09 190.5 0) (effects (font (size 1.27 1.27)) hide)) (property "Design_Status" "provisional" (at 85.09 190.5 0) (effects (font (size 1.27 1.27)) hide)) (pin "1") (pin "2") (property "Sim.Device" "R" (at 0 0 0) (effects (font (size 1.27 1.27)) (hide yes))) (property "Sim.Type" "=" (at 0 0 0) (effects (font (size 1.27 1.27)) (hide yes))) (property "Sim.Params" "r=1Meg" (at 0 0 0) (effects (font (size 1.27 1.27)) (hide yes))) (property "Sim.Pins" "1=+ 2=-" (at 0 0 0) (effects (font (size 1.27 1.27)) (hide yes))))
(wire (pts (xy 186.69 144.78) (xy 181.61 144.78)) (stroke (width 0) (type default)))
(label "sw" (at 181.61 144.78 0) (effects (font (size 1.016 1.016)) (justify right bottom)))
(wire (pts (xy 194.31 144.78) (xy 199.39 144.78)) (stroke (width 0) (type default)))
(label "0" (at 199.39 144.78 0) (effects (font (size 1.016 1.016)) (justify left bottom)))
(symbol (lib_id "Device:D_Schottky") (at 190.5 144.78 0) (unit 1) (in_bom yes) (on_board yes) (dnp no) (property "Reference" "D1" (at 180.34 151.13 0) (effects (font (size 1.27 1.27)) (justify left))) (property "Value" "Vishay SS36" (at 180.34 153.67 0) (effects (font (size 1.27 1.27)) (justify left))) (property "Footprint" "" (at 190.5 144.78 0) (effects (font (size 1.27 1.27)) hide)) (property "Datasheet" "" (at 190.5 144.78 0) (effects (font (size 1.27 1.27)) hide)) (property "Design_Status" "provisional" (at 190.5 144.78 0) (effects (font (size 1.27 1.27)) hide)) (pin "1") (pin "2") (property "Sim.Device" "SPICE" (at 0 0 0) (effects (font (size 1.27 1.27)) (hide yes))) (property "Sim.Pins" "1=2 2=1" (at 0 0 0) (effects (font (size 1.27 1.27)) (hide yes))) (property "Sim.Params" "type=\"X\" model=\"ss36\"" (at 0 0 0) (effects (font (size 1.27 1.27)) (hide yes))))
(wire (pts (xy 340.36 100.33) (xy 340.36 95.25)) (stroke (width 0) (type default)))
(label "vout" (at 340.36 95.25 90) (effects (font (size 1.016 1.016)) (justify left bottom)))
(wire (pts (xy 340.36 110.49) (xy 340.36 115.57)) (stroke (width 0) (type default)))
(label "0" (at 340.36 115.57 90) (effects (font (size 1.016 1.016)) (justify right bottom)))
(symbol (lib_id "Simulation_SPICE:BSOURCE") (at 340.36 105.41 0) (unit 1) (in_bom yes) (on_board yes) (dnp no) (property "Reference" "B1" (at 340.36 93.98 0) (effects (font (size 1.27 1.27)) (justify left))) (property "Value" "Conditioned load" (at 340.36 96.52000000000001 0) (effects (font (size 1.27 1.27)) (justify left))) (property "Footprint" "" (at 340.36 105.41 0) (effects (font (size 1.27 1.27)) hide)) (property "Datasheet" "https://ngspice.sourceforge.io/docs/ngspice-html-manual/manual.xhtml#sec_Non_linear_Dependent_Sources" (at 340.36 105.41 0) (effects (font (size 1.27 1.27)) hide)) (property "Design_Status" "provisional" (at 340.36 105.41 0) (effects (font (size 1.27 1.27)) hide)) (pin "1") (pin "2") (property "Sim.Device" "SPICE" (at 0 0 0) (effects (font (size 1.27 1.27)) (hide yes))) (property "Sim.Params" "type=\"B\" model=\"i={V(/loadcmd)*LIMIT(V(/vout)/4.75,0,1)}\"" (at 0 0 0) (effects (font (size 1.27 1.27)) (hide yes))) (property "Sim.Pins" "1=1 2=2" (at 0 0 0) (effects (font (size 1.27 1.27)) (hide yes))))
(text "U1 node order VIN FB OUT GND ON_OFF_N = physical pins 1 4 2 3 5. FB directly senses VOUT.\nR1 = inductor DCR; R4 = input ESR; R2 = lumped output series resistance. Intended hardware adds 56mOhm.\nStress ESR cases may violate that hardware bound. V3 commands a load, reduced below 4.75V." (at 20 244 0) (effects (font (size 1.0 1.0)) (justify left bottom)))
(text ".include \"../../vendor_model/LM2596_5P0_TRANS.LIB\"" (at 20 258 0) (effects (font (size 0.9 0.9)) (justify left bottom)))
(text ".include \"../../vendor_model/ss36.lib\"" (at 20 265 0) (effects (font (size 0.9 0.9)) (justify left bottom)))
(text ".options method=gear maxord=2 reltol=0.003 abstol=1n vntol=1u" (at 20 272 0) (effects (font (size 0.9 0.9)) (justify left bottom)))
(text ".tran 100n 12m 0 100n" (at 20 279 0) (effects (font (size 0.9 0.9)) (justify left bottom)))
(sheet_instances (path "" (page "1"))) (embedded_fonts no))
